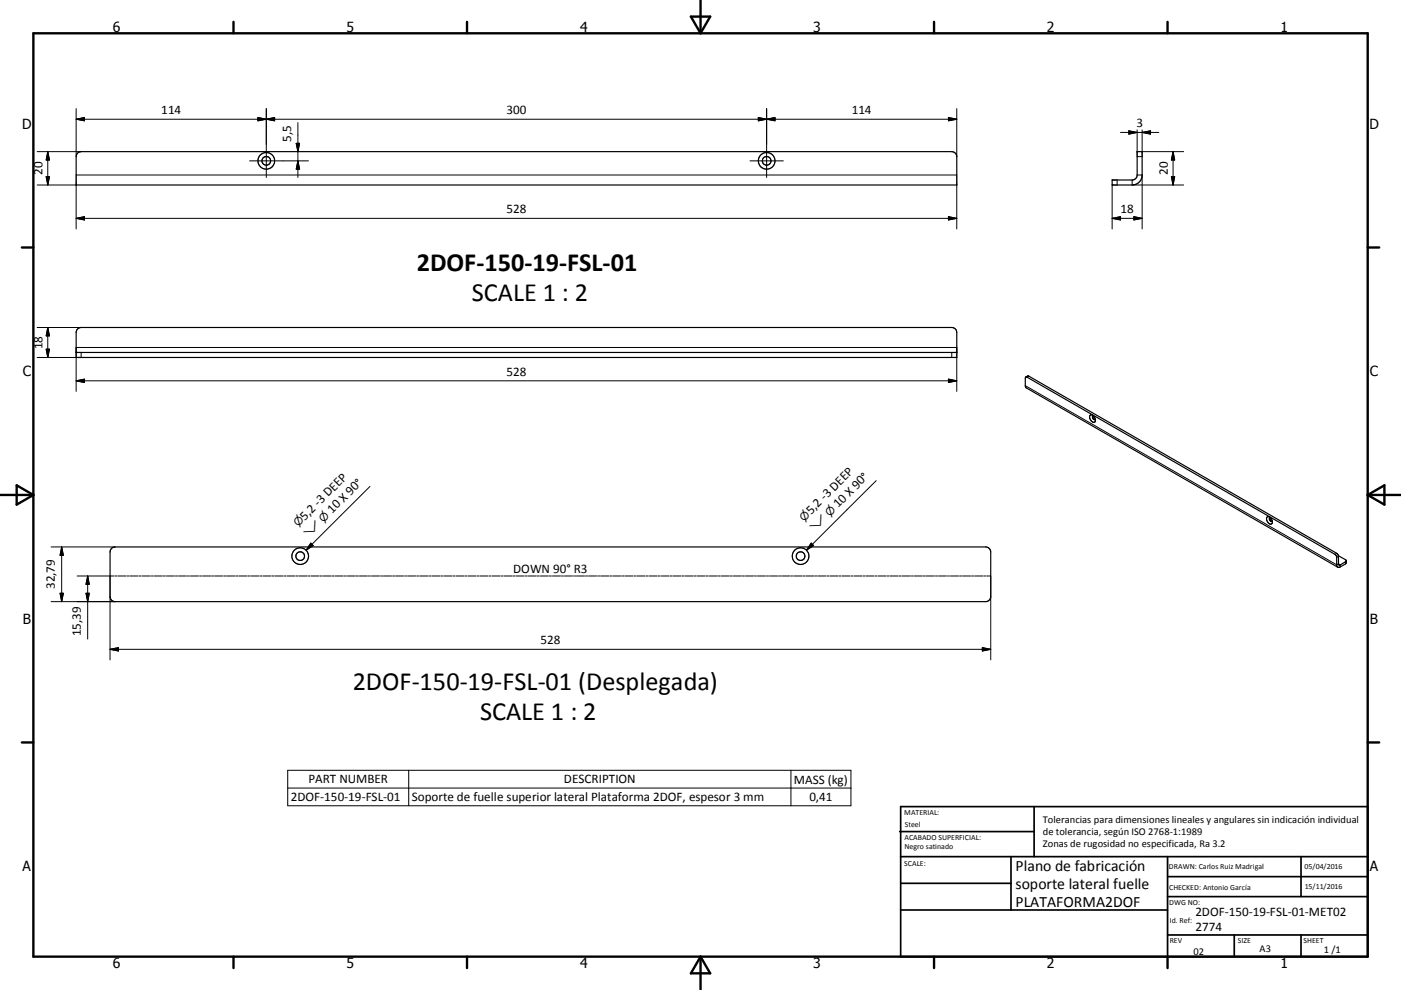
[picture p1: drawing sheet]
<svg xmlns="http://www.w3.org/2000/svg" width="420mm" height="297mm" viewBox="0 0 420 297" stroke-linecap="round" stroke-linejoin="round" font-family="sans-serif">
<g fill="none" stroke="#000" stroke-width=".36">
<path d="M23.3 46l1-.5h261a1.53 1.53 0 0 1 1.5 1.5v8.5h-264v-8.5zM340.9 45.5h1.5v7a2.99 2.99 0 0 1-3 3h-6v-1.5h6a1.47 1.47 0 0 0 1.5-1.5zM23.3 98.7l1-.4h261a1.48 1.48 0 0 1 1.5 1.5v7.4h-264v-7.4zM22.8 105.7h264M307.5 113.1l-.1 2.6 .3 .7 93.4 53.8M307.5 113.1l92.7 53.2 .5 .7v2.4l.4 .8M307.5 113.1l.8-.3 92.4 53.2 .6 .7M326.8 124.6a1.34 1.34 0 0 1 1.4 .5 1.34 1.34 0 0 1 .1 1.4 1.27 1.27 0 0 1-1.3-.3 1.27 1.27 0 0 1-.3-1.3zM327.7 124.7h.1M327.7 124.7a.66 .66 0 0 0 0 .8 .66 .66 0 0 0 .7 .3M327.7 124.7l.1 .8 .6 .4M379.9 155.1a1.33 1.33 0 0 1 1.3 .7 1.33 1.33 0 0 1-.1 1.4 1.52 1.52 0 0 1-1.2-2.1z"/>
<path d="M380.7 155.3a.72 .72 0 0 0 0 .8 .72 .72 0 0 0 .7 .3M380.8 155.3v.7l.6 .4M380.8 155.3h-.1M381.4 156.3v.1M33.4 164.5l1.1-.4h261a1.58 1.58 0 0 1 1.5 1.5v13.4a1.57 1.57 0 0 1-1.5 1.5h-261a1.52 1.52 0 0 1-1.5-1.5v-13.4zM401.3 166.7l.1 2.8h.4l1.8-1.3M401.3 166.7l2.3 1.5M403.6 168.2v.8l-.2 .2-1.6 .9-.7 .1"/>
<circle cx="79.8" cy="48.2" r="2.51"/>
<circle cx="79.8" cy="48.2" r="1.3"/>
<circle cx="229.9" cy="48.2" r="1.3"/>
<circle cx="229.9" cy="48.3" r="2.5"/>
<circle cx="90" cy="166.8" r="1.31"/>
<circle cx="90" cy="166.8" r="2.5"/>
<circle cx="240" cy="166.8" r="1.29"/>
<circle cx="240" cy="166.8" r="2.5"/>
</g>
<g fill="none" stroke="#000" stroke-width=".3">
<path d="M22.8 35.8h264M22.8 35.8l2.5-.5v.9zM22.8 32.6v14.4M77.3 35.3l2.5 .5-2.5 .4zM79.8 35.8l2.5-.5v.9zM79.8 32.6v20.6M89.3 36.8v16.4M227.4 35.3l2.4 .5-2.4 .4zM229.8 32.6v20.6M229.8 35.8l2.6-.5v.9zM284.4 35.3l2.4 .5-2.4 .4zM286.8 32.6v14.4"/>
<path d="M335.9 39.7h11.5M338.4 39.2l2.5 .5-2.5 .5zM340.9 39v6.5M342.4 39v6.5h12.5M342.4 39.7l2.5-.5v1zM11.1 55.5h11.7v13.2M11.1 45.5h13.2M13.8 53h1l-.5 2.5zM14.3 45.5l.5 2.5h-1zM14.3 45.5v10M22.8 52.5h264M74.8 48.3h17.7"/>
<path d="M88.8 43h1l-.5 2.5zM89.3 48.3l.5 2.5h-1zM224.9 48.3h9.9M286.8 55.5v13.2M333.4 55.5v13.2M334.9 54v1.5M339.4 54v1.5h15.5M340.9 52.5h1.5v16.2M340.9 47h1.5M351.2 53h1l-.5 2.5zM351.7 45.5v10M351.7 45.5l.5 2.5h-1z"/>
<path d="M22.8 65.5l2.5-.5v1zM22.8 65.5h264M284.4 65l2.4 .5-2.4 .5zM333.4 65.5h9M333.4 65.5l2.5-.5v1zM339.9 65l2.5 .5-2.5 .5zM11.1 98.3h13.2M14.3 98.3v8.9M14.3 98.3l.5 2.5h-1zM13.8 104.8h1l-.5 2.4zM22.8 117.4v-13.2h264v13.2M22.8 114.3l2.5-.6v1.1z"/>
<path d="M22.8 114.3h264M24.3 105.7v1.5h-13.2M284.4 113.7l2.4 .6-2.4 .5zM285.3 105.7v1.5M307.4 115.7l93.3 53.7 .6-.3 .5 .4v.6M308.5 112.9l-.6 .3M110.9 146l-19.1 19.1M262.7 144.2l-20.9 20.9M15.3 164.1h19.2M18 178h1l-.5 2.5zM18.5 164.1v16.4M18.5 164.1l.5 2.5h-1z"/>
<path d="M23.1 172.8h11.1M25.8 178h1l-.5 2.5zM26.3 172.8v18.9M26.3 172.8l.5 2.5h-1zM33 172.8v25.2M34.5 172.8h.6M35.4 172.8h2.4M38.1 172.8h.6M39 172.8h2.4M41.7 172.8h.6M42.7 172.8h2.4M45.4 172.8h.6"/>
<path d="M46.3 172.8h2.4M49 172.8h.6M49.9 172.8h2.4M52.6 172.8h.6M53.5 172.8h2.4M56.2 172.8h.6M57.1 172.8h2.4M59.8 172.8h.6M60.7 172.8h2.5M63.4 172.8h.6M64.3 172.8h2.5M67.1 172.8h.6"/>
<path d="M68 172.8h2.4M70.7 172.8h.6M71.6 172.8h2.4M74.3 172.8h.6M75.2 172.8h2.4M77.9 172.8h.6M78.8 172.8h2.4M81.5 172.8h.6M82.4 172.8h2.4M85.1 172.8h.6M86 172.8h2.5M88.8 172.8h.6"/>
<path d="M89.7 172.8h2.4M92.4 172.8h.6M93.2 162.9l.7 .8-2.1 1.4zM93.3 172.8h2.4M96 172.8h.6M96.9 172.8h2.4M99.6 172.8h.6M100.5 172.8h2.4M103.2 172.8h.6M104.1 172.8h2.4M106.8 172.8h.7M107.8 172.8h2.4"/>
<path d="M110.4 172.8h.7M111.4 172.8h2.4M114.1 172.8h.6M115 172.8h2.4M117.7 172.8h.6M118.6 172.8h2.4M121.3 172.8h.6M122.2 172.8h2.4M124.9 172.8h.6M125.8 172.8h2.4M128.5 172.8h.6M129.5 172.8h2.4"/>
<path d="M132.2 172.8h.6M133.1 172.8h2.4M135.8 172.8h.6M136.7 172.8h2.4M139.4 172.8h.6M140.3 172.8h2.4M143 172.8h.6M143.9 172.8h2.4M146.6 172.8h.6M147.5 172.8h2.4M150.3 172.8h.5M151.1 172.8h2.5"/>
<path d="M153.9 172.8h.6M154.8 172.8h2.4M157.5 172.8h.6M158.4 172.8h2.4M161.1 172.8h.6M162 172.8h2.4M164.7 172.8h.6M165.6 172.8h2.4M168.3 172.8h.6M169.2 172.8h2.4M171.9 172.8h.7M172.8 172.8h2.4"/>
<path d="M175.6 172.8h.6M176.5 172.8h2.4M179.2 172.8h.6M180.1 172.8h2.4M182.8 172.8h.6M183.7 172.8h2.4M186.4 172.8h.6M187.3 172.8h2.4M190 172.8h.6M190.9 172.8h2.4M193.6 172.8h.7M194.6 172.8h2.4"/>
<path d="M197.2 172.8h.7M198.2 172.8h2.4M200.9 172.8h.6M201.8 172.8h2.4M204.5 172.8h.6M205.4 172.8h2.4M208.1 172.8h.6M209 172.8h2.4M211.7 172.8h.6M212.6 172.8h2.5M215.3 172.8h.6M216.2 172.8h2.5"/>
<path d="M219 172.8h.6M219.9 172.8h2.4M222.6 172.8h.6M223.5 172.8h2.4M226.2 172.8h.6M227.1 172.8h2.4M229.8 172.8h.6M230.7 172.8h2.4M233.4 172.8h.6M234.3 172.8h2.4M237.1 172.8h.5M237.9 172.8h2.5"/>
<path d="M240.7 172.8h.6M241.6 172.8h2.4M243.2 162.9l.7 .8-2.1 1.4zM244.3 172.8h.6M245.2 172.8h2.4M247.9 172.8h.6M248.8 172.8h2.4M251.5 172.8h.6M252.4 172.8h2.4M255.1 172.8h.6M256 172.8h2.4M258.7 172.8h.7"/>
<path d="M259.7 172.8h2.3M262.4 172.8h.6M263.3 172.8h2.4M266 172.8h.6M266.9 172.8h2.4M269.6 172.8h.6M270.5 172.8h2.4M273.2 172.8h.6M274.1 172.8h2.4M276.8 172.8h.6M277.7 172.8h2.4M280.4 172.8h.7"/>
<path d="M281.4 172.8h2.4M284.1 172.8h.6M285 172.8h2.4M287.7 172.8h.6M288.6 172.8h2.4M291.3 172.8h.6M292.2 172.8h2.4M294.9 172.8h.6M295.8 172.8h1.2v25.2M400.7 166l-.5 .3M401.3 166.9l-.6 .3M403.4 168.5v.7"/>
<path d="M15.3 180.5h19.2M33 194.8h264M33 194.8l2.5-.5v1zM294.5 194.3l2.5 .5-2.5 .5zM86.3 231.1h168.8v10.6h-168.8zM86.3 236.4h168.8M122.5 231.1v10.6M237.1 231.1v10.6"/>
</g>
<g fill="none" stroke="#000" stroke-width=".71">
<path d="M10 10h400v277h-400zM70 6.6v3.4M140 6.6v3.4M207.1 5h5.8l-2.9 5zM210 0v10M280 6.6v3.4M350 6.6v3.4M6.6 74.2h3.4M410 74.2h3.5M0 148.5h10M5 145.6l5 2.9-5 2.9zM410 148.5h10.1"/>
<path d="M410 148.5l5.1-2.9v5.8zM6.6 222.7h3.4M410 222.7h3.5M70 287v3.4M140 287v3.4M210 287v10M210 287l2.9 5h-5.8zM280 287v3.4M350 287v3.4"/>
</g>
<g fill="none" stroke="#000" stroke-width=".51">
<path d="M269.7 249.5h40.3M270 242h140v45h-140zM270 257h140M303.1 257v16M310 242v15M350 257v30M390.1 257v12M270 265h33.1M270 273h80M350 269h60M350 263h60M350 280.5h60"/>
<path d="M370 280.5v6.5M390.1 280.5v6.5"/>
</g>
<g fill="#000" stroke="#000" stroke-width=".3">
<path d="M22.8 35.8l2.5-.5v.9zM77.3 35.3l2.5 .5-2.5 .4zM79.8 35.8l2.5-.5v.9zM227.4 35.3l2.4 .5-2.4 .4zM229.8 35.8l2.6-.5v.9zM284.4 35.3l2.4 .5-2.4 .4zM342.4 39.7l2.5-.5v1zM13.8 53h1l-.5 2.5zM14.3 45.5l.5 2.5h-1zM88.8 43h1l-.5 2.5zM89.3 48.3l.5 2.5h-1zM338.4 39.2l2.5 .5-2.5 .5z"/>
<path d="M351.2 53h1l-.5 2.5zM351.7 45.5l.5 2.5h-1zM22.8 65.5l2.5-.5v1zM284.4 65l2.4 .5-2.4 .5zM333.4 65.5l2.5-.5v1zM339.9 65l2.5 .5-2.5 .5zM13.8 104.8h1l-.5 2.4zM14.3 98.3l.5 2.5h-1zM22.8 114.3l2.5-.6v1.1zM284.4 113.7l2.4 .6-2.4 .5zM18 178h1l-.5 2.5zM18.5 164.1l.5 2.5h-1z"/>
<path d="M25.8 178h1l-.5 2.5zM26.3 172.8l.5 2.5h-1zM93.2 162.9l.7 .8-2.1 1.4zM243.2 162.9l.7 .8-2.1 1.4zM33 194.8l2.5-.5v1zM294.5 194.3l2.5 .5-2.5 .5z"/>
</g>
<g font-size="7.9">
<text x="125" y="81.3">2DOF-150-19-FSL-01</text>
<text x="141.5" y="90.3">SCALE 1 : 2</text>
<text x="105.7" y="207.1">2DOF-150-19-FSL-01 (Desplegada)</text>
<text x="143.9" y="216.1">SCALE 1 : 2</text>
</g>
<g font-size="4.7">
<text x="304.5" y="261.2">Plano de fabricación</text>
<text x="304.5" y="266.6">soporte lateral fuelle</text>
<text x="304.5" y="272">PLATAFORMA2DOF</text>
</g>
<g font-size="4.2">
<text x="33.9" y="9.6">6</text>
<text x="103.9" y="9.6">5</text>
<text x="173.9" y="9.6">4</text>
<text x="243.8" y="9.6">3</text>
<text x="313.9" y="9.6">2</text>
<text x="383.9" y="9.6">1</text>
<text x="6.7" y="38.7">D</text>
<text x="410.5" y="38.7">D</text>
<text x="6.9" y="112.9">C</text>
<text x="410.7" y="112.9">C</text>
<text x="6.9" y="187.1">B</text>
<text x="410.7" y="187.1">B</text>
<text x="6.8" y="261.4">A</text>
<text x="410.7" y="261.4">A</text>
<text x="33.9" y="290.4">6</text>
<text x="103.9" y="290.4">5</text>
<text x="173.9" y="290.4">4</text>
<text x="243.8" y="290.4">3</text>
<text x="313.9" y="290.4">2</text>
<text x="383.9" y="290.4">1</text>
</g>
<g font-size="3.9">
<text x="48.3" y="34.2">114</text>
<text x="151.9" y="34.2">300</text>
<text x="255.4" y="34.2">114</text>
<text x="340.7" y="38.2">3</text>
<text x="87.3" y="42.6" transform="rotate(-90 87.3 42.6)">5,5</text>
<text x="12.8" y="52.5" transform="rotate(-90 12.8 52.5)">20</text>
<text x="350.1" y="52.5" transform="rotate(-90 350.1 52.5)">20</text>
<text x="151.9" y="63.9">528</text>
<text x="336" y="63.9">18</text>
<text x="12.8" y="104.7" transform="rotate(-90 12.8 104.7)">18</text>
<text x="151.9" y="112.7">528</text>
<text x="99.6" y="154.3" transform="rotate(-45 99.6 154.3)">10 X 90°</text>
<text x="243.2" y="154.5" transform="rotate(-45 243.2 154.5)">5,2 -3 DEEP</text>
<text x="251.3" y="152.5" transform="rotate(-45 251.3 152.5)">10 X 90°</text>
<text x="91.4" y="156.2" transform="rotate(-45 91.4 156.2)">5,2 -3 DEEP</text>
<text x="153.8" y="172">DOWN 90° R3</text>
<text x="16.4" y="176.8" transform="rotate(-90 16.4 176.8)">32,79</text>
<text x="24.2" y="190.9" transform="rotate(-90 24.2 190.9)">15,39</text>
<text x="162.1" y="193.2">528</text>
<text x="92.5" y="235">PART NUMBER</text>
<text x="169.1" y="235">DESCRIPTION</text>
<text x="238" y="235.1">MASS (kg)</text>
<text x="87.2" y="240.4">2DOF-150-19-FSL-01</text>
<text x="123.4" y="240.5">Soporte de fuelle superior lateral Plataforma 2DOF, espesor 3 mm</text>
<text x="242.7" y="240.4">0,41</text>
<text x="358.4" y="274.9">2DOF-150-19-FSL-01-MET02</text>
<text x="358.4" y="279.4">2774</text>
</g>
<g font-size="3.3">
<text x="248.8" y="155.1" transform="rotate(-45 248.8 155.1)">⌀</text>
<text x="89.4" y="158.2" transform="rotate(-45 89.4 158.2)">⌀</text>
<text x="92.5" y="161.3" transform="rotate(-45 92.5 161.3)">⌵</text>
<text x="96.9" y="156.9" transform="rotate(-45 96.9 156.9)">⌀</text>
<text x="241.1" y="156.5" transform="rotate(-45 241.1 156.5)">⌀</text>
<text x="244.2" y="159.6" transform="rotate(-45 244.2 159.6)">⌵</text>
</g>
<g font-size="3.1">
<text x="312.7" y="246.8">Tolerancias para dimensiones lineales y angulares sin indicación individual</text>
<text x="312.7" y="250.4">de tolerancia, según ISO 2768-1:1989</text>
<text x="312.7" y="254">Zonas de rugosidad no especificada, Ra 3.2</text>
<text x="357.8" y="286.5">02</text>
<text x="377.6" y="285.6">A3</text>
<text x="396.9" y="285.9">1 /1</text>
</g>
<g font-size="2.4">
<text x="271.1" y="244.4">MATERIAL:</text>
<text x="271.2" y="252">ACABADO SUPERFICIAL:</text>
<text x="271.3" y="248">Steel</text>
<text x="271.2" y="254.7">Negro satinado</text>
<text x="271.1" y="259.7">SCALE:</text>
<text x="350.4" y="260.8">DRAWN: Carlos Ruiz Madrigal</text>
<text x="391.1" y="260.6">05/04/2016</text>
<text x="350.5" y="267">CHECKED: Antonio García</text>
<text x="391.2" y="266.7">15/11/2016</text>
<text x="350.5" y="271.4">DWG NO:</text>
<text x="350.7" y="276.9">Id. Ref:</text>
<text x="350.7" y="282.8">REV</text>
<text x="371.1" y="282.9">SIZE</text>
<text x="390.8" y="283">SHEET</text>
</g>
</svg>
